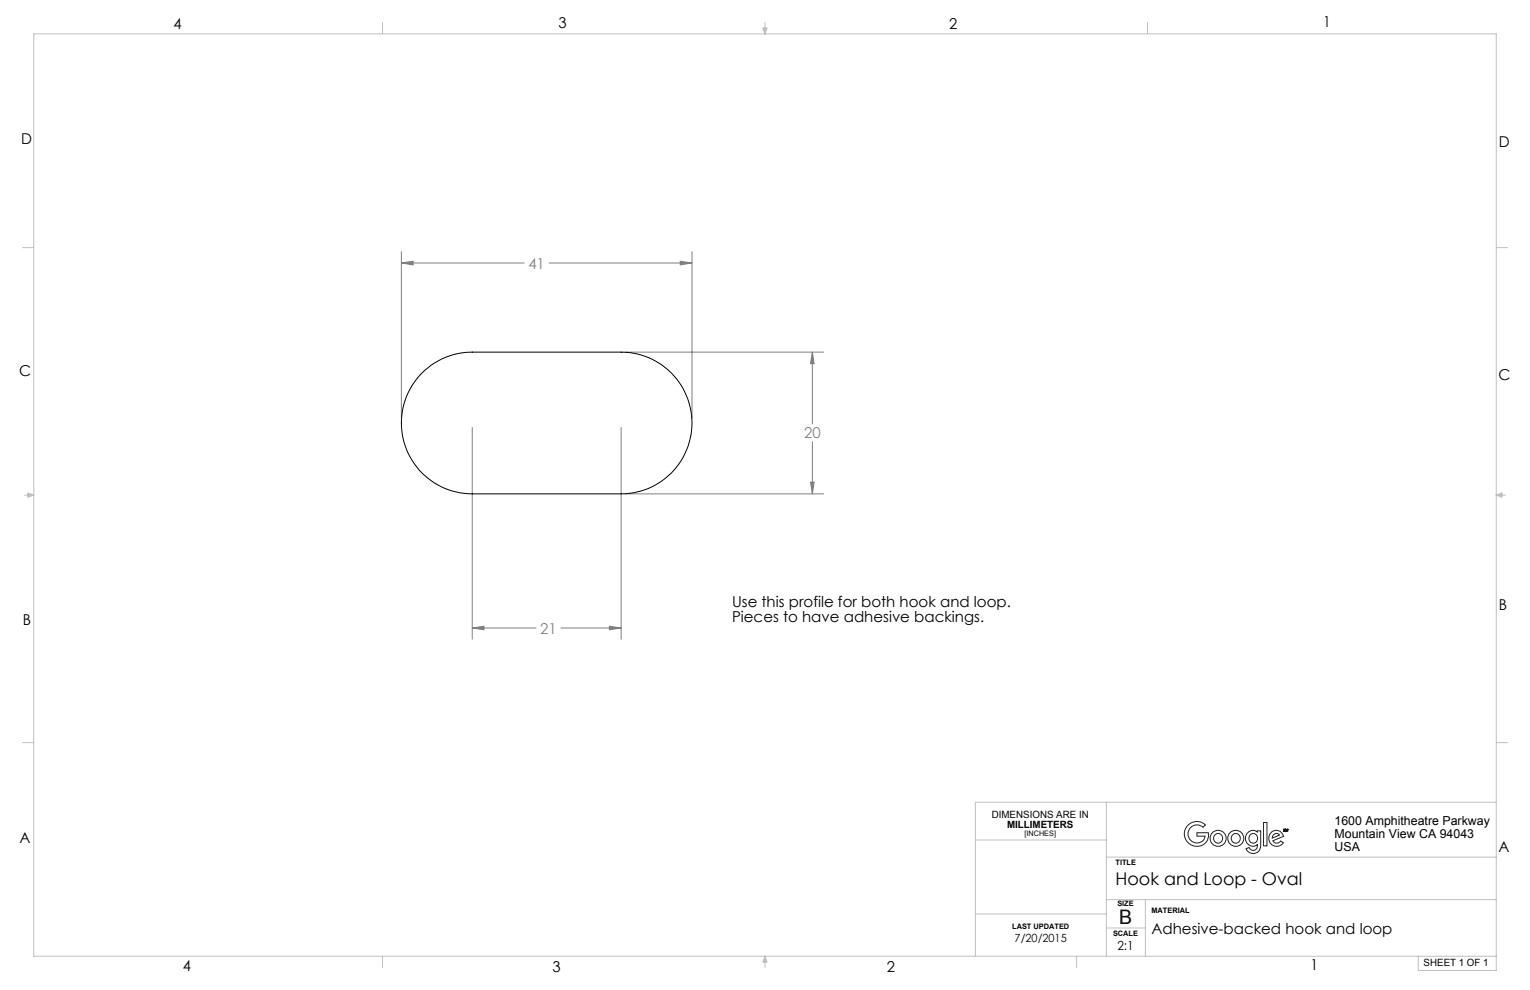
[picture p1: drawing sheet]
<svg xmlns="http://www.w3.org/2000/svg" width="432mm" height="279mm" viewBox="0 0 432 279" stroke-linecap="round" stroke-linejoin="round" font-family="sans-serif">
<!-- layer: Layer 1 -->
<g fill="none" stroke="#808080" stroke-width=".28">
<path d="M113.3 74.2l3.3-.5v1.1zM113.3 71v47.1M113.3 74.2h34.6M155 74.2h40.3M192 73.7l3.3 .5-3.3 .6zM195.3 71v47.1M176.6 99.4h55.8M229.3 99.4l.5 3.3h-1.1zM229.3 99.4v20.2M133.3 120.7v59.7M175.3 120.7v59.7M176.6 139.4h55.8"/>
<path d="M228.7 136.1h1.1l-.5 3.3zM229.3 124.7v14.7M133.3 177.2l3.3-.5v1zM133.3 177.2h18M158.3 177.2h17M172 176.7l3.3 .5-3.3 .5z"/>
</g>
<g fill="none" stroke="#c0c0c0" stroke-width=".28">
<path d="M107.9 6.3v3.3M215.3 7.9h1.2l-.6 1.7zM215.6 7.9l.3 1.7M215.9 6.3v3.3M216.2 7.9l-.3 1.7M323.8 6.3v3.3M6.3 69.9h3.2M422.3 69.9h3.1M6.8 139.7h2.7M7.9 139.1l1.6 .6-1.6 .6zM7.9 139.4l1.6 .3M9.5 139.7l-1.6 .3"/>
<path d="M422.3 139.7h2.6M422.3 139.7l1.6 .3M422.3 139.7l1.6-.6v1.2zM423.9 139.4l-1.6 .3M6.3 209.6h3.2M422.3 209.6h3.1M275.3 237.1h36.9M312.2 226.4v43.5M422.3 226.4h-147v43.5M275.3 258h36.9M312.2 241.9h110.1M312.2 253.9h110.1"/>
<path d="M323.3 253.9v16M107.9 269.9v3.2M215.9 269.9v3.2M215.9 269.9l.6 1.6h-1.2zM215.9 269.9l-.3 1.6M215.9 269.9l.3 1.6M303.8 269.9v3.2M312.2 261.9h11.1M400.3 269.9v4h22v-264.3h-412.8v260.3h412.8"/>
</g>
<path d="M133.3 177.2l3.3-.5v1zM172 176.7l3.3 .5-3.3 .5zM113.3 74.2l3.3-.5v1.1zM192 73.7l3.3 .5-3.3 .6zM229.3 99.4l.5 3.3h-1.1zM228.7 136.1h1.1l-.5 3.3z" fill="#808080"/>
<path d="M119.1 105.2a20 20 0 0 1 14.2-5.8h42a20 20 0 0 1 20 20 20 20 0 0 1-20 20h-42a20 20 0 0 1-18.5-12.4 20 20 0 0 1 4.3-21.8z" fill="none" stroke="#000" stroke-width=".28"/>
<g fill="none" stroke="#191924" stroke-width=".28">
<path d="M362.4 234.1l-.2 .1 .8-.2 .1 .5M362.4 234.3v.2M362.4 234.1v.4M362.4 234.1h.1M362.7 234.2l-.2 .1 .2 .2h-.3M362.7 234.1v.1M362.7 234.1h.1M362.7 234v.1M362.8 234.5h.1M362.8 234.1v.4M362.8 234l-.1 .2M362.8 234.5v-.3l.4 .3"/>
<path d="M363.1 234.5h.1M363.2 234.5h.1M363.2 234.3l-.1 .2M363.2 234.3v.2M363.3 234.1h.1M363.3 234.1l.2-.1v.6h-.1l-.1-.4M363.3 234.2l-.1 .1M363.3 234.2l-.1 .3M363.3 234.1v.1M363.3 234.2h.1"/>
</g>
<g fill="none" stroke="#231f20" stroke-width=".28">
<path d="M335.3 232.9a3.5 3.5 0 0 1 4.9-.1l-.7 .7a2.52 2.52 0 0 0-3.6 .2 2.52 2.52 0 0 0 .4 3.6 2.52 2.52 0 0 0 3.6-.6l.2-.7h-2.3v-1h3.2a3.4 3.4 0 0 1-2.4 3.9 3.4 3.4 0 0 1-4.1-2.2 3.4 3.4 0 0 1 .8-3.8zM352.1 235a1.87 1.87 0 0 1 2.8-.2v-.3h.9v4a2.15 2.15 0 0 1-1.6 2.3 2.15 2.15 0 0 1-2.5-1.3l.8-.3a1.23 1.23 0 0 0 1.6 .7 1.23 1.23 0 0 0 .7-1.6 2.15 2.15 0 0 1-2.9-.3 2.15 2.15 0 0 1 .2-3zM353 235.5a1.27 1.27 0 0 1 1.7 .3 1.27 1.27 0 0 1-.2 1.8 1.27 1.27 0 0 1-1.8-.2 1.47 1.47 0 0 1 .3-1.9zM356.6 232.1h1v6.6h-1zM358.7 235a2.09 2.09 0 0 1 3.5 1l-3 1.3a1.26 1.26 0 0 0 2.2 0l.8 .6a2.27 2.27 0 0 1-3.3 .4 2.27 2.27 0 0 1-.2-3.3zM359.3 235.7l.9-.5 .6 .1 .3 .4-2 .8z"/>
<circle cx="343.7" cy="236.6" r="1.33"/>
<circle cx="343.8" cy="236.6" r="2.27"/>
<circle cx="348.7" cy="236.6" r="1.33"/>
<circle cx="348.8" cy="236.6" r="2.27"/>
</g>
<text font-size="5.6" x="315.8" y="260.8">B</text>
<text font-size="4.9" x="314.8" y="249.7">Hook and Loop - Oval</text>
<g font-size="4.2">
<text x="49" y="8.1">4</text>
<text x="157.6" y="7.8">3</text>
<text x="267.9" y="8.1">2</text>
<text x="373.5" y="7.7">1</text>
<text x="6" y="40.7">D</text>
<text x="423" y="41.5">D</text>
<text x="5.4" y="106.2">C</text>
<text x="422.9" y="107.2">C</text>
<text x="206.6" y="171.3">Use this profile for both hook and loop.</text>
<text x="423" y="172">B</text>
<text x="6.5" y="176.3">B</text>
<text x="206.6" y="175.5">Pieces to have adhesive backings.</text>
<text x="5.5" y="238">A</text>
<text x="422.9" y="240.4">A</text>
<text x="325" y="263.7">Adhesive-backed hook and loop</text>
<text x="51.6" y="274.1">4</text>
<text x="155.9" y="274.2">3</text>
<text x="250.3" y="274.2">2</text>
<text x="369.8" y="273.8">1</text>
</g>
<g font-size="4.2" fill="#808080">
<text x="149.1" y="75.8">41</text>
<text x="226.9" y="123.7">20</text>
<text x="152.5" y="178.8">21</text>
</g>
<g font-size="3.5">
<text x="376.6" y="233">1600 Amphitheatre Parkway</text>
<text x="376.6" y="236.5">Mountain View CA 94043</text>
<text x="376.6" y="240">USA</text>
<text x="315.3" y="268.2">2:1</text>
</g>
<text font-size="3.2" x="286.4" y="266">7/20/2015</text>
<g font-size="2.8">
<text x="279.9" y="230.8">DIMENSIONS ARE IN</text>
<text x="284.2" y="233.7">MILLIMETERS</text>
<text x="401.8" y="272.7">SHEET 1 OF 1</text>
</g>
<g font-size="2.1">
<text x="289.1" y="235.9">[INCHES]</text>
<text x="314.8" y="244.2">TITLE</text>
<text x="315.3" y="255.8">SIZE</text>
<text x="325" y="257.6">MATERIAL</text>
<text x="285.7" y="262.3">LAST UPDATED</text>
<text x="314.1" y="264.1">SCALE</text>
</g>
</svg>
